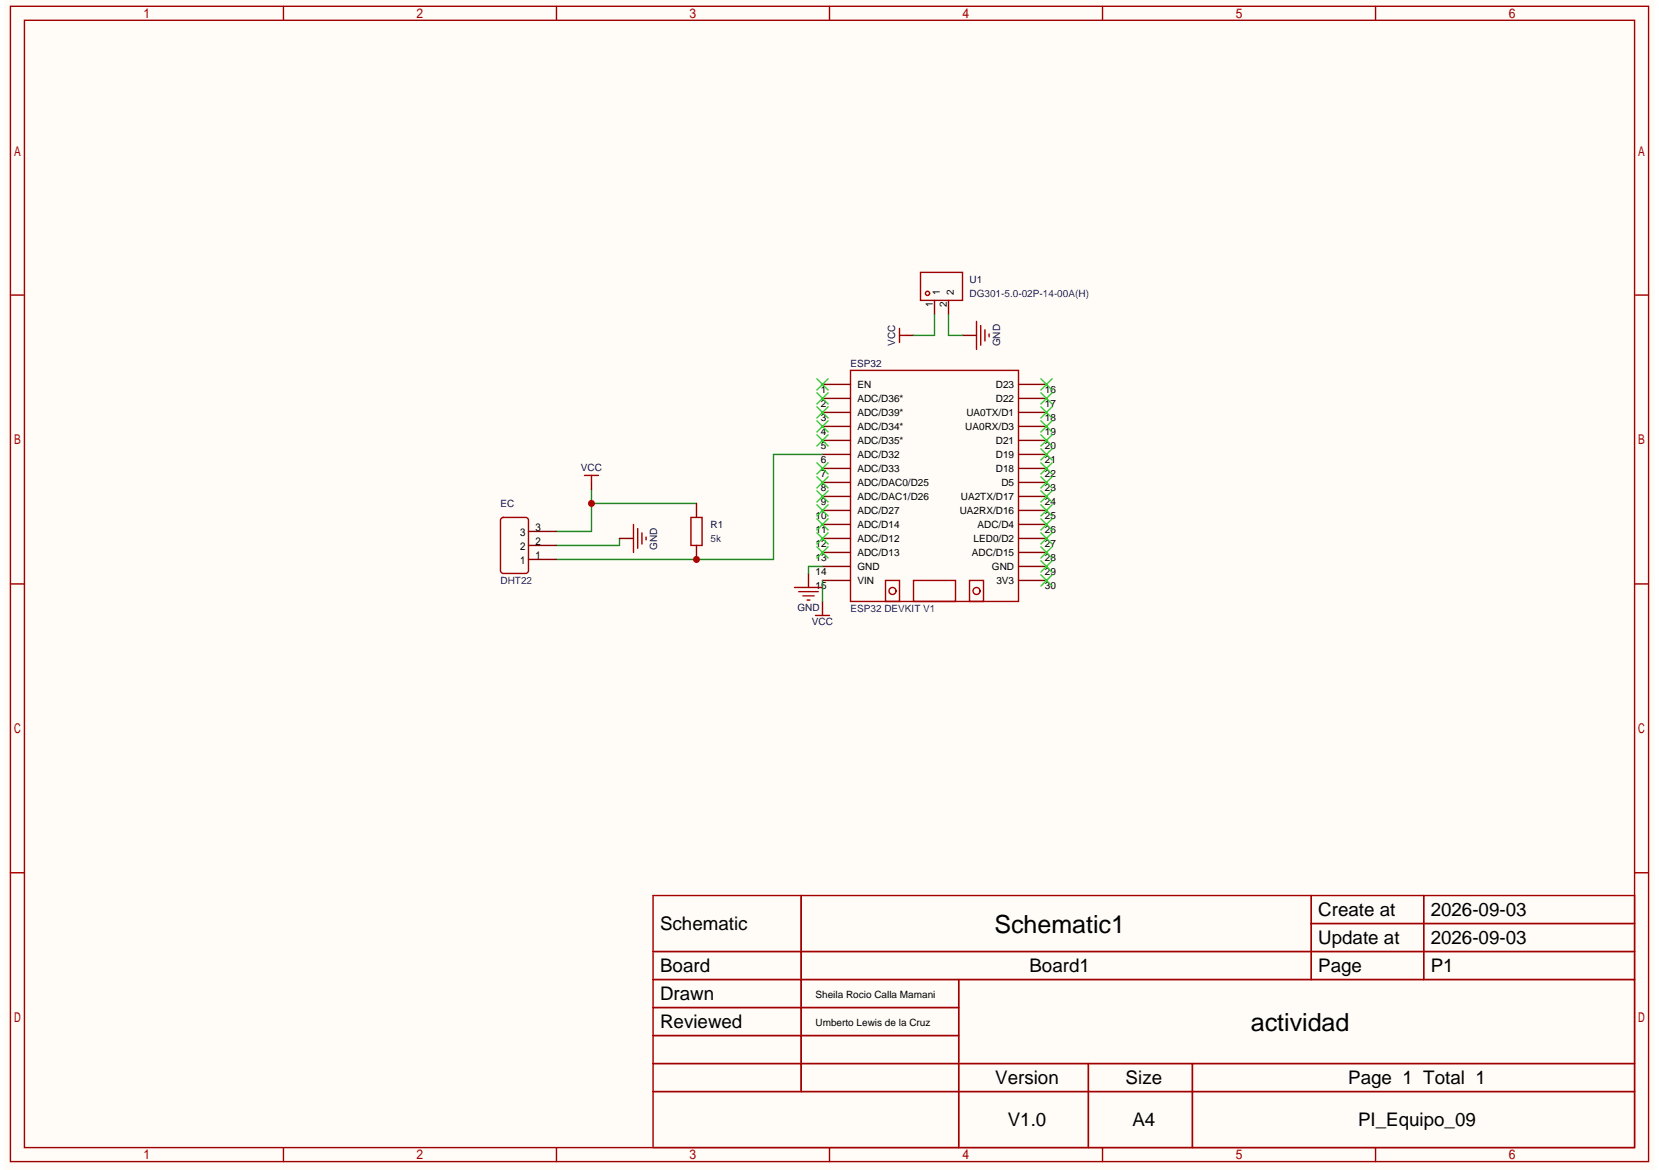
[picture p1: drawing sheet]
<svg xmlns="http://www.w3.org/2000/svg" width="297mm" height="210mm" viewBox="0 0 297 210" stroke-linecap="round" stroke-linejoin="round" font-family="sans-serif">
<path d="M.7 0h295.7v209.5h-295.7z" fill="#fffcf7"/>
<g fill="none" stroke="#a10000" stroke-width=".25">
<path d="M1.9 1.1h293.4v206.9h-293.4zM4.4 3.6h288.4v201.9h-288.4zM50.8 1.1v2.5M99.7 1.1v2.5M148.6 1.1v2.5M197.5 1.1v2.5M246.4 1.1v2.5M1.9 52.9h2.5M292.8 52.9h2.5M152.4 66.3h30v41.4h-30zM1.9 104.6h2.5M158.6 104h2.5v3.7h-2.5z"/>
<path d="M160.5 105.8a.63 .63 0 0 0-.9-.5 .63 .63 0 0 0-.2 1 .63 .63 0 0 0 1.1-.2v-.3M163.6 104h7.6v3.7h-7.6zM173.7 104h2.5v3.7h-2.5zM175.6 105.8a.63 .63 0 0 0-.9-.5 .63 .63 0 0 0-.2 1 .63 .63 0 0 0 1-.2l.1-.3M292.8 104.6h2.5M1.9 156.3h2.5M292.8 156.3h2.5M117 160.4h175.8v45.1h-175.8zM117 170.4h175.8M117 175.4h175.8M143.5 160.4v35.1M171.7 175.4v30.1"/>
<path d="M234.9 160.4v15M234.9 165.4h57.9M255 160.4v15M117 180.5h54.7M117 190.5h175.8M117 185.5h54.7M117 195.5h175.8M195 190.5v15M213.6 190.5v15M50.8 205.5v2.5M99.7 205.5v2.5M148.6 205.5v2.5"/>
<path d="M197.5 205.5v2.5M246.4 205.5v2.5"/>
</g>
<g fill="none" stroke="#870000" stroke-width=".25">
<path d="M147.3 68.8h5.1M147.3 71.4h5.1M147.3 73.9h5.1M147.3 76.4h5.1M147.3 78.9h5.1M182.4 68.8h5.1M182.4 71.4h5.1M182.4 73.9h5.1M182.4 76.4h5.1M182.4 78.9h5.1M147.3 91.4h5.1M147.3 93.9h5.1"/>
<path d="M147.3 96.4h5.1M147.3 98.9h5.1M147.3 81.4h5.1M147.3 83.9h5.1M147.3 86.4h5.1M147.3 88.9h5.1M182.4 91.4h5.1M182.4 93.9h5.1M182.4 96.4h5.1M182.4 98.9h5.1M182.4 81.4h5.1M182.4 83.9h5.1"/>
<path d="M182.4 86.4h5.1M182.4 88.9h5.1M147.3 101.5h5.1M147.3 104h5.1M182.4 101.5h5.1M182.4 104h5.1"/>
</g>
<g fill="none" stroke="#3c3" stroke-width=".25">
<path d="M146.3 67.8l2 2M146.3 70.4l2 2M146.3 72.9l2 2M146.3 75.4l2 2M146.3 77.9l2 2M148.3 67.8l-2 2M148.3 70.4l-2 2M148.3 72.9l-2 2M148.3 75.4l-2 2M148.3 77.9l-2 2M186.5 67.8l2 2M186.5 70.4l2 2"/>
<path d="M186.5 72.9l2 2M186.5 75.4l2 2M186.5 77.9l2 2M188.5 67.8l-2 2M188.5 70.4l-2 2M188.5 72.9l-2 2M188.5 75.4l-2 2M188.5 77.9l-2 2M146.3 90.4l2 2M146.3 92.9l2 2M146.3 95.4l2 2M146.3 97.9l2 2"/>
<path d="M146.3 82.9l2 2M146.3 85.4l2 2M146.3 87.9l2 2M148.3 90.4l-2 2M148.3 92.9l-2 2M148.3 95.4l-2 2M148.3 97.9l-2 2M148.3 82.9l-2 2M148.3 85.4l-2 2M148.3 87.9l-2 2M186.5 80.4l2 2M186.5 82.9l2 2"/>
<path d="M186.5 85.4l2 2M186.5 87.9l2 2M186.5 90.4l2 2M186.5 92.9l2 2M186.5 95.4l2 2M186.5 97.9l2 2M188.5 80.4l-2 2M188.5 82.9l-2 2M188.5 85.4l-2 2M188.5 87.9l-2 2M188.5 90.4l-2 2M188.5 92.9l-2 2"/>
<path d="M188.5 95.4l-2 2M188.5 97.9l-2 2M186.5 100.4l2 2.1M186.5 103l2 2M188.5 100.4l-2 2.1M188.5 103l-2 2"/>
</g>
<path d="M106 90.2h18.8M106 87.7v7.5h-6.3" fill="none" stroke="#008700" stroke-width=".25"/>
<circle cx="106" cy="90.2" r=".63" fill="#c00"/>
<path d="M111 96.4v1.3h-11.3M147.3 81.4h-8.7v18.8h-38.9M147.3 101.5h-2.5v1.2M147.3 104v3.7" fill="none" stroke="#008700" stroke-width=".25"/>
<path d="M106 86.4v1.3M111 96.4h2.5M124.8 90.2v2.5M124.8 97.7v2.5M144.8 102.7v2.5M147.3 107.7v1.3" fill="none" stroke="#870000" stroke-width=".25"/>
<g fill="none" stroke="#a10000" stroke-width=".25">
<path d="M104.7 85.1h2.5M106 85.1v1.3M113.5 93.9v5M114.2 94.7v3.5M115 95.4v2M115.7 96.2v.5M123.8 92.7h2v5h-2zM142.3 105.2h5M143.1 106h3.5M143.8 106.7h2M144.6 107.5h.5M146.1 110.2h2.5"/>
<path d="M147.3 109v1.2"/>
</g>
<circle cx="124.8" cy="100.2" r=".63" fill="#c00"/>
<path d="M167.4 53.8v2.5M169.9 53.8v2.5M162.4 60.1h1.2M172.4 60.1h2.5M94.7 95.2h5M94.7 97.7h5M94.7 100.2h5" fill="none" stroke="#870000" stroke-width=".25"/>
<g fill="none" stroke="#a10000" stroke-width=".25">
<path d="M161.1 58.8v2.5M164.9 48.8h7.5v5h-7.5zM174.9 57.6v5M175.7 58.3v3.5M176.4 59.1v2M177.2 59.8v.5M161.1 60.1h1.3M89.7 92.9l.5-.2h4l.4 .2 .1 9.3-.3 .4-4.2 .1-.5-.3z"/>
<circle cx="166.1" cy="52.5" r=".38"/>
</g>
<path d="M167.4 56.3v3.8h-3.8M169.9 56.3v3.8h2.5" fill="none" stroke="#008700" stroke-width=".25"/>
<g font-size="4.5">
<text x="178.1" y="167.1">Schematic1</text>
<text x="224.1" y="184.7">actividad</text>
</g>
<g font-size="3.4">
<text x="118.2" y="166.6">Schematic</text>
<text x="236.1" y="164">Create at</text>
<text x="256.3" y="164">2026-09-03</text>
<text x="236.1" y="169.1">Update at</text>
<text x="256.3" y="169.1">2026-09-03</text>
<text x="118.2" y="174.1">Board</text>
<text x="118.2" y="179.1">Drawn</text>
<text x="184.4" y="174.1">Board1</text>
<text x="236.1" y="174.1">Page</text>
<text x="256.3" y="174.1">P1</text>
<text x="118.2" y="184.1">Reviewed</text>
<text x="178.3" y="194.1">Version</text>
<text x="201.6" y="194.1">Size</text>
<text x="241.5" y="194.1">Page 1 Total 1</text>
<text x="180.5" y="201.7">V1.0</text>
<text x="202.9" y="201.7">A4</text>
<text x="243.3" y="201.7">PI_Equipo_09</text>
</g>
<g font-size="1.8">
<text x="168.3" y="52.9" transform="rotate(-90 168.3 52.9)">1</text>
<text x="170.9" y="52.9" transform="rotate(-90 170.9 52.9)">2</text>
<text x="167.1" y="54.9" transform="rotate(-90 167.1 54.9)">1</text>
<text x="169.6" y="54.9" transform="rotate(-90 169.6 54.9)">2</text>
<text x="147.1" y="70.3">1</text>
<text x="153.6" y="69.6">EN</text>
<text x="178.4" y="69.6">D23</text>
<text x="187.2" y="70.3">16</text>
<text x="147.1" y="72.8">2</text>
<text x="147.1" y="75.4">3</text>
<text x="147.1" y="77.9">4</text>
<text x="153.6" y="72.1">ADC/D36*</text>
<text x="153.6" y="74.6">ADC/D39*</text>
<text x="153.6" y="77.1">ADC/D34*</text>
<text x="172.9" y="77.1">UA0RX/D3</text>
<text x="173.1" y="74.6">UA0TX/D1</text>
<text x="178.4" y="72.1">D22</text>
<text x="187.2" y="72.8">17</text>
<text x="187.2" y="75.4">18</text>
<text x="187.2" y="77.9">19</text>
<text x="147.1" y="80.4">5</text>
<text x="147.1" y="82.9">6</text>
<text x="153.6" y="79.6">ADC/D35*</text>
<text x="153.6" y="82.1">ADC/D32</text>
<text x="178.4" y="79.6">D21</text>
<text x="178.4" y="82.1">D19</text>
<text x="187.2" y="80.4">20</text>
<text x="187.2" y="82.9">21</text>
<text x="147.1" y="85.4">7</text>
<text x="147.1" y="87.9">8</text>
<text x="153.6" y="84.6">ADC/D33</text>
<text x="153.6" y="87.1">ADC/DAC0/D25</text>
<text x="153.6" y="89.6">ADC/DAC1/D26</text>
<text x="172.1" y="89.6">UA2TX/D17</text>
<text x="178.4" y="84.6">D18</text>
<text x="179.4" y="87.1">D5</text>
<text x="187.2" y="85.4">22</text>
<text x="187.2" y="87.9">23</text>
<text x="146.1" y="92.9">10</text>
<text x="146.1" y="95.4">11</text>
<text x="147.1" y="90.4">9</text>
<text x="153.6" y="92.1">ADC/D27</text>
<text x="153.6" y="94.6">ADC/D14</text>
<text x="171.9" y="92.1">UA2RX/D16</text>
<text x="175.1" y="94.6">ADC/D4</text>
<text x="187.2" y="90.4">24</text>
<text x="187.2" y="92.9">25</text>
<text x="187.2" y="95.4">26</text>
<text x="146.1" y="97.9">12</text>
<text x="146.1" y="100.4">13</text>
<text x="153.6" y="97.2">ADC/D12</text>
<text x="153.6" y="99.7">ADC/D13</text>
<text x="174.1" y="99.7">ADC/D15</text>
<text x="174.4" y="97.2">LED0/D2</text>
<text x="187.2" y="97.9">27</text>
<text x="187.2" y="100.4">28</text>
<text x="146.1" y="102.9">14</text>
<text x="146.1" y="105.5">15</text>
<text x="153.6" y="102.2">GND</text>
<text x="153.6" y="104.7">VIN</text>
<text x="177.7" y="102.2">GND</text>
<text x="178.5" y="104.7">3V3</text>
<text x="187.2" y="102.9">29</text>
<text x="187.2" y="105.5">30</text>
<text x="146.1" y="178.7">Sheila Rocio Calla Mamani</text>
<text x="146.1" y="183.7">Umberto Lewis de la Cruz</text>
</g>
<g font-size="1.8" fill="#000080">
<text x="173.7" y="50.8">U1</text>
<text x="152.4" y="65.8">ESP32</text>
<text x="160.3" y="62" transform="rotate(-90 160.3 62)">VCC</text>
<text x="179.2" y="62.1" transform="rotate(-90 179.2 62.1)">GND</text>
<text x="104.1" y="84.4">VCC</text>
<text x="89.7" y="90.9">EC</text>
<text x="127.3" y="94.6">R1</text>
<text x="117.7" y="98.4" transform="rotate(-90 117.7 98.4)">GND</text>
<text x="142.8" y="109.4">GND</text>
<text x="145.4" y="112">VCC</text>
</g>
<g font-size="1.8" fill="#00f">
<text x="173.7" y="53.3">DG301-5.0-02P-14-00A(H)</text>
<text x="127.3" y="97.2">5k</text>
<text x="89.7" y="104.7">DHT22</text>
<text x="152.4" y="109.7">ESP32 DEVKIT V1</text>
</g>
</svg>
